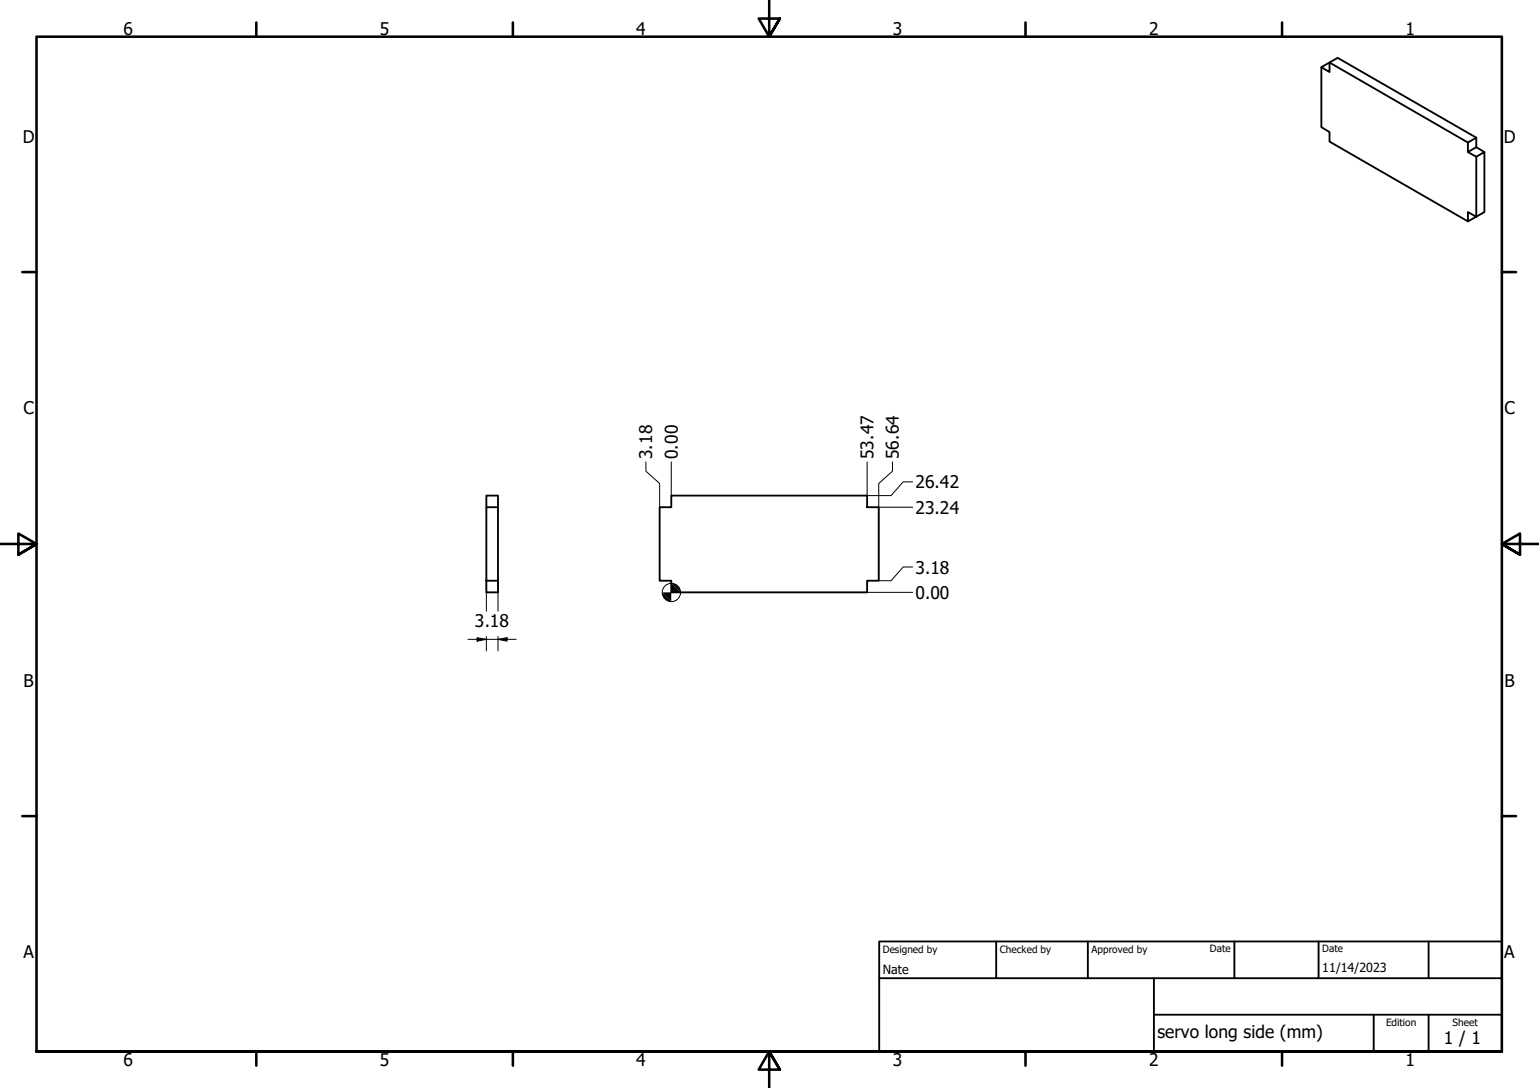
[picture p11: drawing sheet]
<svg xmlns="http://www.w3.org/2000/svg" width="420mm" height="297mm" viewBox="0 0 420 297" stroke-linecap="round" stroke-linejoin="round" font-family="sans-serif">
<!-- layer: Visible (ISO) -->
<path d="M360.7 18.3l2.3 1.4v-2.6l2.2-1.3 37.8 21.8M400.7 38.9v2.6l2.3-1.3 2.3 1.3M400.7 41.5l2.3 1.3M403 40.2v-2.6l-2.3 1.3-37.7-21.8-2.3 1.2v16.4l2.3 1.4v2.6l37.7 21.7v-2.5l2.3 1.3v-16.4l2.3-1.3v16.4l-4.6 2.5M132.8 138.5h3.2v20h-3.2zM132.8 138.5v-3.2h3.2v3.2M183.3 135.3h53.4v3.2h3.2v20h-3.2v3.2h-53.4v-3.2h-3.2v-20h3.2zM132.8 158.5v3.2h3.2v-3.2" fill="none" stroke="#000" stroke-width=".51"/>
<!-- layer: Border (ISO) -->
<g fill="none" stroke="#000" stroke-width=".7">
<path d="M70 6.1v3.9M140 6.1v3.9M210 0v10l-2.9-4.9h5.8l-2.9 4.9 2.9-4.9M280 6.1v3.9M350 6.1v3.9M6.1 74.3h3.9M410 74.3h3.9M0 148.5h10l-5-2.8v5.7l5-2.9-5 2.9M420 148.5h-10l5-2.8v5.7l-5-2.9 5 2.9M6.1 222.8h3.9M410 222.8h3.9M10 287.1v-277.1h400v277.1h-400h400"/>
<path d="M70 287.1v3.8M140 287.1v3.8M212.9 292l-2.9-4.9 2.9 4.9h-5.8l2.9-4.9v9.9M280 287.1v3.8M350 287.1v3.8"/>
</g>
<!-- layer: Title (ISO) -->
<path d="M240 257h170v30.1h-170zM272 257v10.1M297 257v10.1M337 257v10.1M360 257v10.1M390 257v10.1M240 267.1h170M315 277h95M315 267.1v20M375 277v10.1M390 277v10.1" fill="none" stroke="#000" stroke-width=".51"/>
<!-- layer: Dimension (ISO) -->
<g fill="none" stroke="#000" stroke-width=".27">
<path d="M176.3 126.1v2.5l3.8 3.4v6.5M183.3 126.1v9.2M236.7 126.1v9.2h6.6l3.3-3.7h2.6M243.6 126.1v2.5l-3.7 3.4v6.5h9.3M132.8 158.5v8.4M136 158.5v8.4M249.2 154.8h-2.6l-3.3 3.7h-3.4M127.8 174.5h13.1M130.2 174.1l2.6 .4-2.6 .6zM132.8 173.8v3.9M136 174.5l2.4-.4v1zM136 173.8v3.9"/>
<path d="M236.7 161.7h12.5"/>
<circle cx="183.3" cy="161.8" r="2.51"/>
</g>
<g fill="#000">
<path d="M130.2 174.1l2.6 .4-2.6 .6z" fill-rule="evenodd"/>
<path d="M136 174.5l2.4-.4v1z" fill-rule="evenodd"/>
<path d="M180.8 161.7l2.5 2.6a2.49 2.49 0 0 1-2.5-2.6z" fill-rule="evenodd"/>
<path d="M183.3 159.2v5.1l-2.5-2.6h4.9z" fill-rule="evenodd"/>
<path d="M183.3 159.2a2.49 2.49 0 0 1 2.4 2.5z" fill-rule="evenodd"/>
</g>
<g font-size="4.8">
<text x="33.7" y="9.6">6</text>
<text x="103.7" y="9.6">5</text>
<text x="173.7" y="9.6">4</text>
<text x="243.7" y="9.6">3</text>
<text x="313.7" y="9.6">2</text>
<text x="383.7" y="9.6">1</text>
<text x="6.2" y="38.9">D</text>
<text x="410.5" y="38.9">D</text>
<text x="6.4" y="113.1">C</text>
<text x="410.7" y="113.1">C</text>
<text x="178.1" y="125.3" transform="rotate(-90 178.1 125.3)">3.18</text>
<text x="185" y="125.3" transform="rotate(-90 185 125.3)">0.00</text>
<text x="238.5" y="125.3" transform="rotate(-90 238.5 125.3)">53.47</text>
<text x="245.4" y="125.3" transform="rotate(-90 245.4 125.3)">56.64</text>
<text x="249.9" y="133.3">26.42</text>
<text x="249.9" y="140.3">23.24</text>
<text x="249.9" y="156.6">3.18</text>
<text x="249.9" y="163.5">0.00</text>
<text x="129.7" y="171.2">3.18</text>
<text x="6.4" y="187.4">B</text>
<text x="410.7" y="187.4">B</text>
<text x="6.4" y="261.7">A</text>
<text x="410.7" y="261.7">A</text>
<text x="316" y="283.4">servo long side (mm)</text>
<text x="394.2" y="285">1 / 1</text>
<text x="33.7" y="290.9">6</text>
<text x="103.7" y="290.9">5</text>
<text x="173.7" y="290.9">4</text>
<text x="243.7" y="290.9">3</text>
<text x="313.7" y="290.9">2</text>
<text x="383.7" y="290.9">1</text>
</g>
<g font-size="3.4">
<text x="241" y="266">Nate</text>
<text x="361" y="265.5">11/14/2023</text>
</g>
<g font-size="2.7">
<text x="241" y="260.1">Designed by</text>
<text x="273" y="260.1">Checked by</text>
<text x="298" y="260.1">Approved by</text>
<text x="330.3" y="260">Date</text>
<text x="361" y="260">Date</text>
<text x="378.4" y="280.1">Edition</text>
<text x="396.6" y="280.1">Sheet</text>
</g>
</svg>
